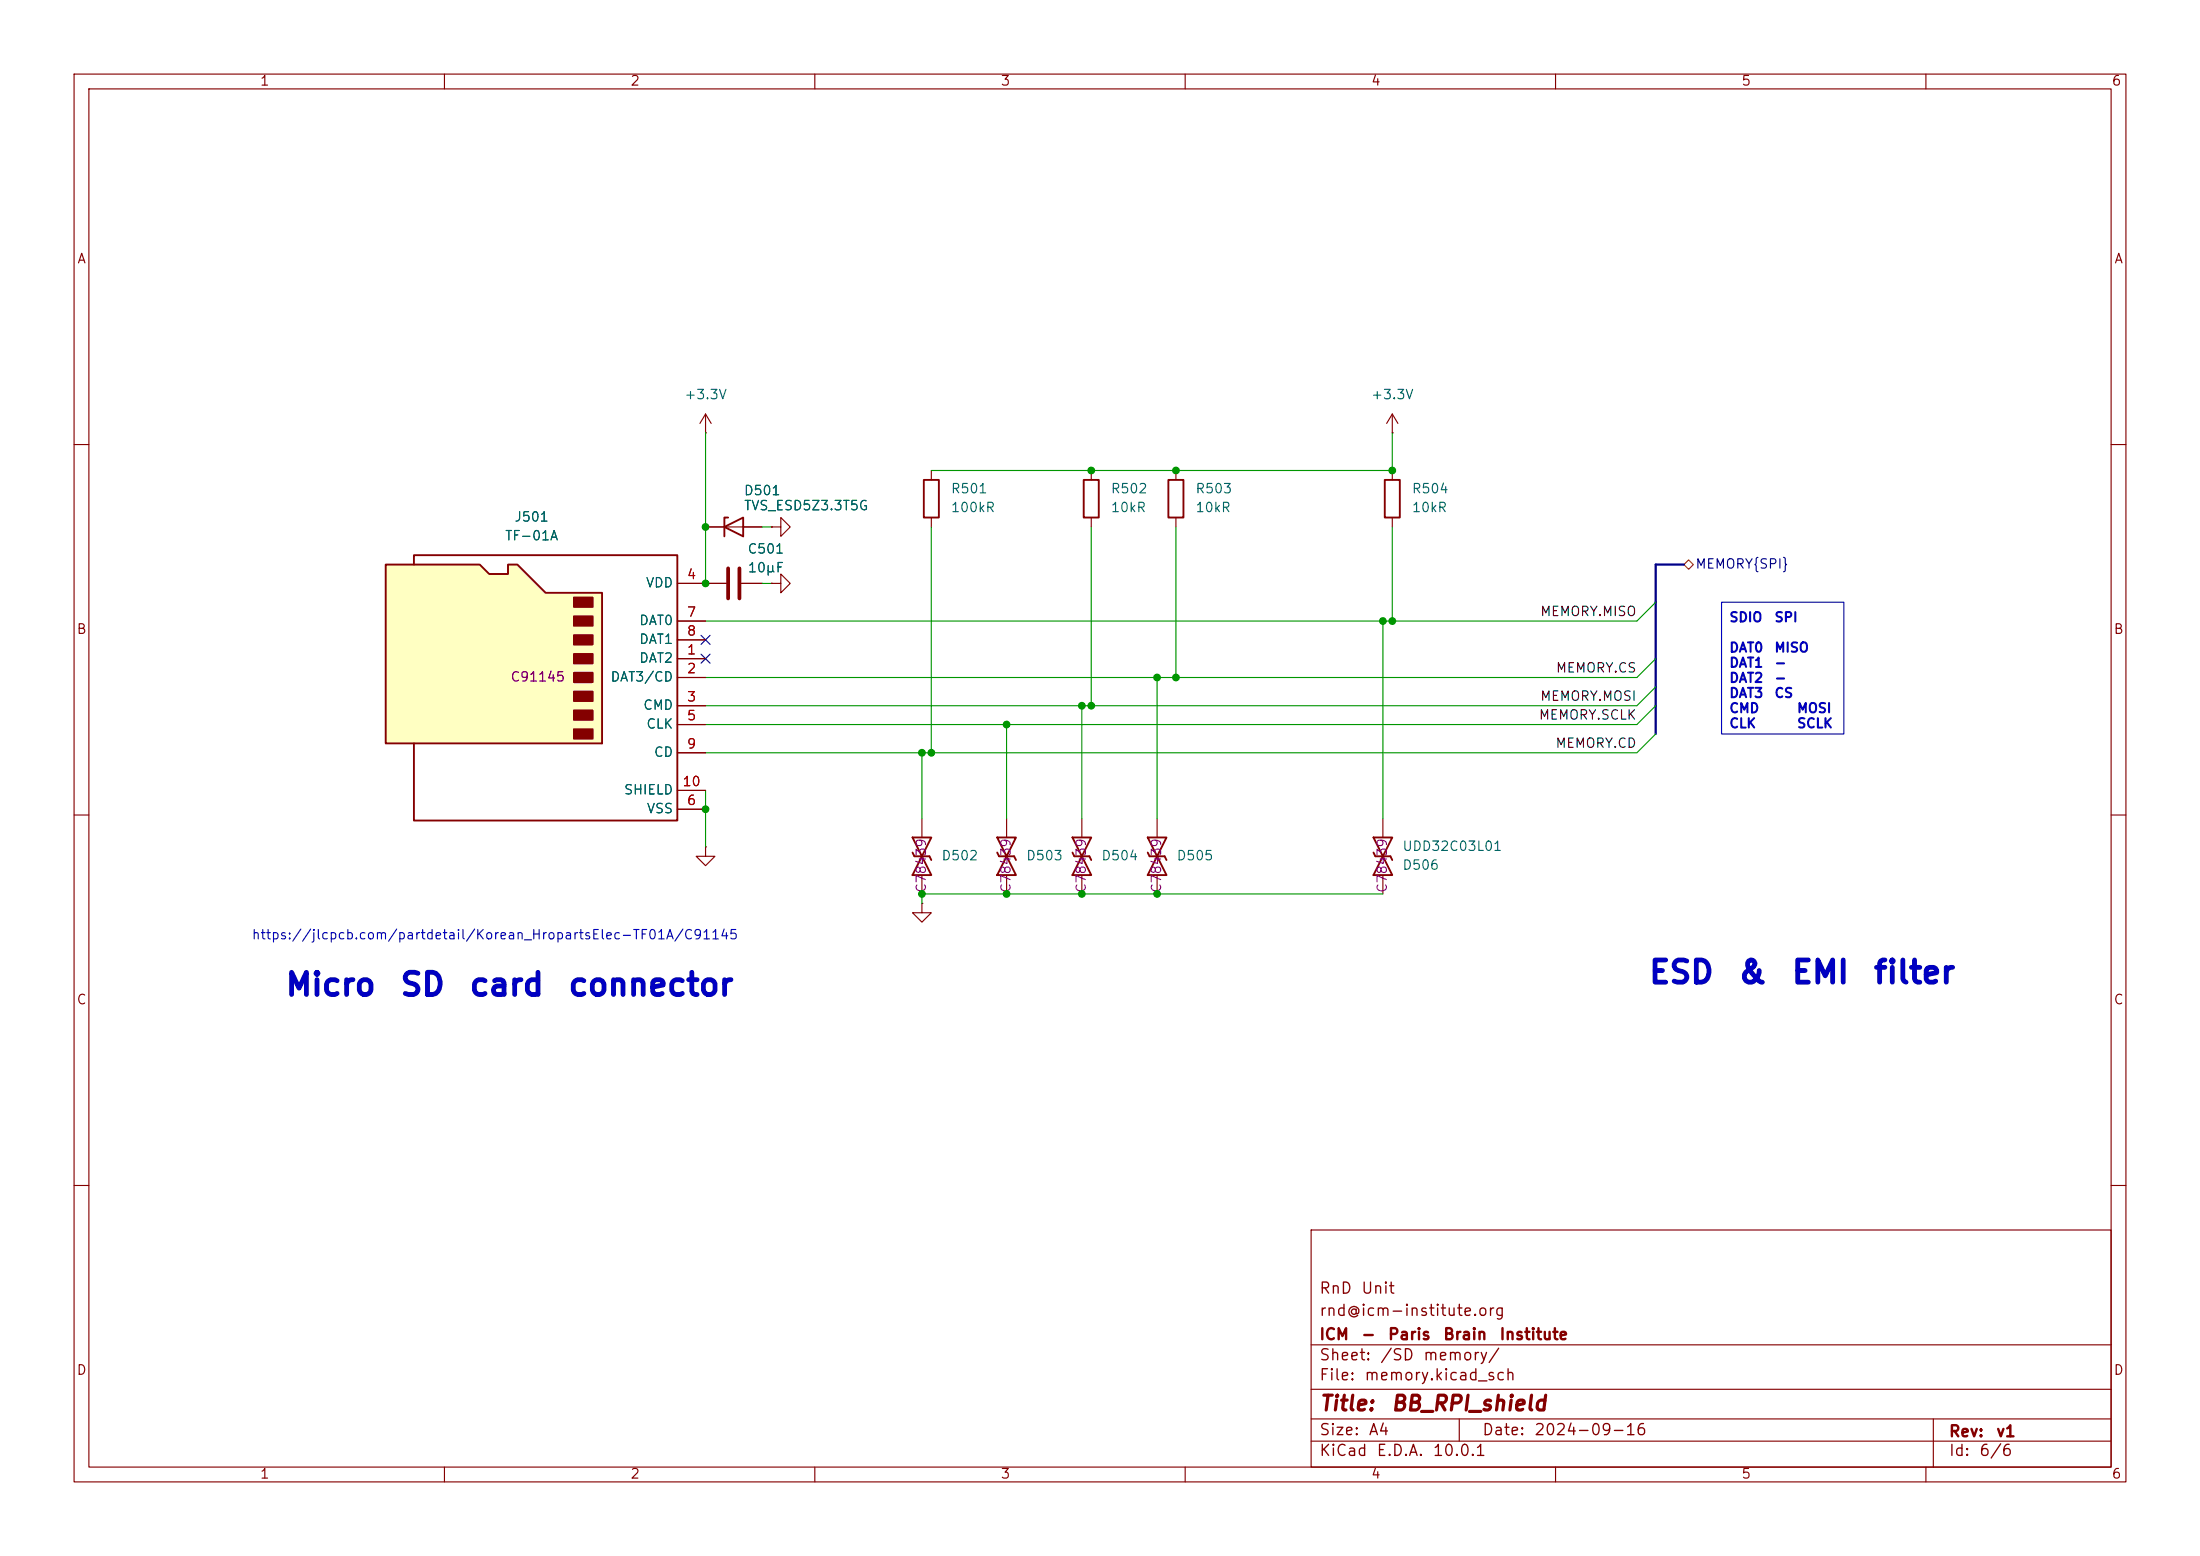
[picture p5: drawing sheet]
(kicad_sch
 (version 20260306)
 (generator "eeschema")
 (generator_version "10.0")
 (paper "A4")
 (title_block
  (title "BB_RPI_shield")
  (date "2024-09-16")
  (rev "v1")
  (company "ICM - Paris Brain Institute")
  (comment 1 "rnd@icm-institute.org")
  (comment 2 "RnD Unit"))
 (lib_symbols
  (symbol "Device:C"
   (pin_numbers (hide yes))
   (pin_names
    (offset 0.254)) (exclude_from_sim no) (in_bom yes) (on_board yes)
   (in_pos_files yes)
   (duplicate_pin_numbers_are_jumpers no)
   (property "Reference" "C" (at 0.635 2.54 0) (show_name no) (do_not_autoplace no) (effects (font (size 1.27 1.27)) (justify left)))
   (property "Value" "C" (at 0.635 -2.54 0) (show_name no) (do_not_autoplace no) (effects (font (size 1.27 1.27)) (justify left)))
   (property "Footprint" "" (at 0.9652 -3.81 0) (show_name no) (do_not_autoplace no) (hide yes) (effects (font (size 1.27 1.27))))
   (property "Datasheet" "" (at 0 0 0) (show_name no) (do_not_autoplace no) (hide yes) (effects (font (size 1.27 1.27))))
   (property "Description" "Unpolarized capacitor" (at 0 0 0) (show_name no) (do_not_autoplace no) (hide yes) (effects (font (size 1.27 1.27))))
   (symbol "C_0_1"
    (polyline (pts (xy -2.032 0.762) (xy 2.032 0.762)) (stroke (width 0.508) (type default)) (fill (type none)))
    (polyline (pts (xy -2.032 -0.762) (xy 2.032 -0.762)) (stroke (width 0.508) (type default)) (fill (type none))))
   (symbol "C_1_1"
    (pin passive line (at 0 3.81 270) (length 2.794) (name "" (effects (font (size 1.27 1.27)))) (number "1" (effects (font (size 1.27 1.27)))))
    (pin passive line (at 0 -3.81 90) (length 2.794) (name "" (effects (font (size 1.27 1.27)))) (number "2" (effects (font (size 1.27 1.27))))))
   (embedded_fonts no))
  (symbol "Device:R"
   (pin_numbers (hide yes))
   (pin_names
    (offset 0)) (exclude_from_sim no) (in_bom yes) (on_board yes)
   (in_pos_files yes)
   (duplicate_pin_numbers_are_jumpers no)
   (property "Reference" "R" (at 2.032 0 90) (show_name no) (do_not_autoplace no) (effects (font (size 1.27 1.27))))
   (property "Value" "R" (at 0 0 90) (show_name no) (do_not_autoplace no) (effects (font (size 1.27 1.27))))
   (property "Footprint" "" (at -1.778 0 90) (show_name no) (do_not_autoplace no) (hide yes) (effects (font (size 1.27 1.27))))
   (property "Datasheet" "" (at 0 0 0) (show_name no) (do_not_autoplace no) (hide yes) (effects (font (size 1.27 1.27))))
   (property "Description" "Resistor" (at 0 0 0) (show_name no) (do_not_autoplace no) (hide yes) (effects (font (size 1.27 1.27))))
   (symbol "R_0_1"
    (rectangle (start -1.016 -2.54) (end 1.016 2.54) (stroke (width 0.254) (type default)) (fill (type none))))
   (symbol "R_1_1"
    (pin passive line (at 0 3.81 270) (length 1.27) (name "" (effects (font (size 1.27 1.27)))) (number "1" (effects (font (size 1.27 1.27)))))
    (pin passive line (at 0 -3.81 90) (length 1.27) (name "" (effects (font (size 1.27 1.27)))) (number "2" (effects (font (size 1.27 1.27))))))
   (embedded_fonts no))
  (symbol "Pierrelib:D_UDD32C03L01"
   (pin_numbers (hide yes))
   (pin_names
    (offset 1.016) (hide yes)) (exclude_from_sim no) (in_bom yes) (on_board yes)
   (in_pos_files yes)
   (duplicate_pin_numbers_are_jumpers no)
   (property "Reference" "D" (at 0 2.54 0) (show_name no) (do_not_autoplace no) (effects (font (size 1.27 1.27))))
   (property "Value" "UDD32C03L01" (at 0 -2.54 0) (show_name no) (do_not_autoplace no) (effects (font (size 1.27 1.27))))
   (property "Footprint" "Diode_SMD:D_SOD-323" (at 0.508 5.842 0) (show_name no) (do_not_autoplace no) (hide yes) (effects (font (size 1.27 1.27))))
   (property "Datasheet" "" (at -0.254 7.366 0) (show_name no) (do_not_autoplace no) (hide yes) (effects (font (size 1.27 1.27))))
   (property "Description" "19A 15V 4V Bidirectional 3.3V SOD-323 ESD and Surge Protection (TVS/ESD) ROHS" (at -1.778 7.874 0) (show_name no) (do_not_autoplace no) (hide yes) (effects (font (size 1.27 1.27))))
   (property "MPN" "UDD32C03L01" (at -0.254 6.858 0) (show_name no) (do_not_autoplace no) (hide yes) (effects (font (size 1.27 1.27))))
   (property "Manufacturer" "Brightking" (at -0.762 7.366 0) (show_name no) (do_not_autoplace no) (hide yes) (effects (font (size 1.27 1.27))))
   (property "JLCPCB Part" "C78439" (at 0 0 0) (show_name no) (do_not_autoplace no) (effects (font (size 1.27 1.27))))
   (symbol "D_UDD32C03L01_0_1"
    (polyline (pts (xy -3.81 1.27) (xy -3.81 -1.27) (xy -1.27 0) (xy -3.81 1.27)) (stroke (width 0.254) (type default)) (fill (type none)))
    (polyline (pts (xy -1.27 1.016) (xy -1.778 1.27)) (stroke (width 0.254) (type default)) (fill (type none)))
    (polyline (pts (xy -1.27 1.016) (xy -1.27 -1.016)) (stroke (width 0.254) (type default)) (fill (type none)))
    (polyline (pts (xy -1.27 -1.016) (xy -0.762 -1.27)) (stroke (width 0.254) (type default)) (fill (type none)))
    (polyline (pts (xy 1.27 1.27) (xy 1.27 -1.27) (xy -1.27 0) (xy 1.27 1.27)) (stroke (width 0.254) (type default)) (fill (type none))))
   (symbol "D_UDD32C03L01_1_1"
    (pin passive line (at -6.35 0 0) (length 2.54) (name "K" (effects (font (size 1.27 1.27)))) (number "1" (effects (font (size 1.27 1.27)))))
    (pin passive line (at 3.81 0 180) (length 2.54) (name "A" (effects (font (size 1.27 1.27)))) (number "2" (effects (font (size 1.27 1.27))))))
   (embedded_fonts no))
  (symbol "Pierrelib:MicroSD_TF-01A" (exclude_from_sim no) (in_bom yes) (on_board yes)
   (in_pos_files yes)
   (duplicate_pin_numbers_are_jumpers no)
   (property "Reference" "J" (at -16.51 17.78 0) (show_name no) (do_not_autoplace no) (effects (font (size 1.27 1.27))))
   (property "Value" "TF-01A" (at 16.51 17.78 0) (show_name no) (do_not_autoplace no) (effects (font (size 1.27 1.27)) (justify right)))
   (property "Footprint" "Pierrelib:microSD_TF-01A" (at 52.07 17.78 0) (show_name no) (do_not_autoplace no) (hide yes) (effects (font (size 1.27 1.27))))
   (property "Datasheet" "" (at 2.54 2.54 0) (show_name no) (do_not_autoplace no) (hide yes) (effects (font (size 1.27 1.27))))
   (property "Description" "Card Slot MicroSD card (TF card) Self-bouncing SMD SD Card / Memory Card Connector ROHS" (at 29.718 -25.146 0) (show_name no) (do_not_autoplace no) (hide yes) (effects (font (size 1.27 1.27))))
   (property "MPN" "TF-01A" (at 0 0 0) (show_name no) (do_not_autoplace no) (hide yes) (effects (font (size 1.27 1.27))))
   (property "Manufacturer" " Korean Hroparts Elec" (at 0 0 0) (show_name no) (do_not_autoplace no) (hide yes) (effects (font (size 1.27 1.27))))
   (property "JLCPCB Part" " C91145" (at 0 0 0) (show_name no) (do_not_autoplace no) (effects (font (size 1.27 1.27))))
   (symbol "MicroSD_TF-01A_0_1"
    (polyline (pts (xy -8.89 -8.89) (xy -8.89 11.43) (xy -1.27 11.43) (xy 2.54 15.24) (xy 3.81 15.24) (xy 3.81 13.97) (xy 6.35 13.97) (xy 7.62 15.24) (xy 20.32 15.24) (xy 20.32 -8.89) (xy -8.89 -8.89)) (stroke (width 0.254) (type default)) (fill (type background)))
    (rectangle (start -7.62 10.795) (end -5.08 9.525) (stroke (width 0.254) (type default)) (fill (type outline)))
    (rectangle (start -7.62 8.255) (end -5.08 6.985) (stroke (width 0.254) (type default)) (fill (type outline)))
    (rectangle (start -7.62 5.715) (end -5.08 4.445) (stroke (width 0.254) (type default)) (fill (type outline)))
    (rectangle (start -7.62 3.175) (end -5.08 1.905) (stroke (width 0.254) (type default)) (fill (type outline)))
    (rectangle (start -7.62 0.635) (end -5.08 -0.635) (stroke (width 0.254) (type default)) (fill (type outline)))
    (rectangle (start -7.62 -1.905) (end -5.08 -3.175) (stroke (width 0.254) (type default)) (fill (type outline)))
    (rectangle (start -7.62 -4.445) (end -5.08 -5.715) (stroke (width 0.254) (type default)) (fill (type outline)))
    (rectangle (start -7.62 -6.985) (end -5.08 -8.255) (stroke (width 0.254) (type default)) (fill (type outline)))
    (polyline (pts (xy 16.51 15.24) (xy 16.51 16.51) (xy -19.05 16.51) (xy -19.05 -19.304) (xy 16.51 -19.304) (xy 16.51 -8.89)) (stroke (width 0.254) (type default)) (fill (type none))))
   (symbol "MicroSD_TF-01A_1_1"
    (pin bidirectional line (at -22.86 2.54 0) (length 3.81) (name "DAT2" (effects (font (size 1.27 1.27)))) (number "1" (effects (font (size 1.27 1.27)))))
    (pin bidirectional line (at -22.86 0 0) (length 3.81) (name "DAT3/CD" (effects (font (size 1.27 1.27)))) (number "2" (effects (font (size 1.27 1.27)))))
    (pin input line (at -22.86 -3.81 0) (length 3.81) (name "CMD" (effects (font (size 1.27 1.27)))) (number "3" (effects (font (size 1.27 1.27)))))
    (pin power_in line (at -22.86 12.7 0) (length 3.81) (name "VDD" (effects (font (size 1.27 1.27)))) (number "4" (effects (font (size 1.27 1.27)))))
    (pin input line (at -22.86 -6.35 0) (length 3.81) (name "CLK" (effects (font (size 1.27 1.27)))) (number "5" (effects (font (size 1.27 1.27)))))
    (pin power_in line (at -22.86 -17.78 0) (length 3.81) (name "VSS" (effects (font (size 1.27 1.27)))) (number "6" (effects (font (size 1.27 1.27)))))
    (pin bidirectional line (at -22.86 7.62 0) (length 3.81) (name "DAT0" (effects (font (size 1.27 1.27)))) (number "7" (effects (font (size 1.27 1.27)))))
    (pin bidirectional line (at -22.86 5.08 0) (length 3.81) (name "DAT1" (effects (font (size 1.27 1.27)))) (number "8" (effects (font (size 1.27 1.27)))))
    (pin passive line (at -22.86 -10.16 0) (length 3.81) (name "CD" (effects (font (size 1.27 1.27)))) (number "9" (effects (font (size 1.27 1.27)))))
    (pin passive line (at -22.86 -15.24 0) (length 3.81) (name "SHIELD" (effects (font (size 1.27 1.27)))) (number "10" (effects (font (size 1.27 1.27))))))
   (embedded_fonts no))
  (symbol "Pierrelib:TVS_ESD5Z3.3T5G"
   (pin_numbers (hide yes))
   (pin_names (hide yes)) (exclude_from_sim no) (in_bom yes) (on_board yes)
   (in_pos_files yes)
   (duplicate_pin_numbers_are_jumpers no)
   (property "Reference" "D" (at 0 2.54 0) (show_name no) (do_not_autoplace no) (effects (font (size 1.27 1.27))))
   (property "Value" "TVS_ESD5Z3.3T5G" (at 0 -2.54 0) (show_name no) (do_not_autoplace no) (effects (font (size 1.27 1.27))))
   (property "Footprint" "Diode_SMD:D_SOD-523" (at 0 -4.445 0) (show_name no) (do_not_autoplace no) (hide yes) (effects (font (size 1.27 1.27))))
   (property "Datasheet" "" (at 0 0 0) (show_name no) (do_not_autoplace no) (hide yes) (effects (font (size 1.27 1.27))))
   (property "Description" "3.3V ESD Protection Diode, SOD-523" (at 0 0 0) (show_name no) (do_not_autoplace no) (hide yes) (effects (font (size 1.27 1.27))))
   (property "MPN" "ESD5Z3.3T5G" (at 0 0 0) (show_name no) (do_not_autoplace no) (hide yes) (effects (font (size 1.27 1.27))))
   (property "Manufacturer" "onsemi" (at 0 0 0) (show_name no) (do_not_autoplace no) (hide yes) (effects (font (size 1.27 1.27))))
   (property "JLCPCB Part" "C22440024" (at 0 0 0) (show_name no) (do_not_autoplace no) (hide yes) (effects (font (size 1.27 1.27))))
   (symbol "TVS_ESD5Z3.3T5G_0_1"
    (polyline (pts (xy -1.27 -1.27) (xy -1.27 1.27) (xy -0.762 1.27)) (stroke (width 0.254) (type default)) (fill (type none)))
    (polyline (pts (xy 1.27 0) (xy -1.27 0)) (stroke (width 0) (type default)) (fill (type none)))
    (polyline (pts (xy 1.27 -1.27) (xy 1.27 1.27) (xy -1.27 0) (xy 1.27 -1.27)) (stroke (width 0.254) (type default)) (fill (type none))))
   (symbol "TVS_ESD5Z3.3T5G_1_1"
    (pin passive line (at -3.81 0 0) (length 2.54) (name "K" (effects (font (size 1.27 1.27)))) (number "1" (effects (font (size 1.27 1.27)))))
    (pin passive line (at 3.81 0 180) (length 2.54) (name "A" (effects (font (size 1.27 1.27)))) (number "2" (effects (font (size 1.27 1.27))))))
   (embedded_fonts no))
  (symbol "power:+3.3V"
   (power global)
   (pin_numbers (hide yes))
   (pin_names
    (offset 0) (hide yes)) (exclude_from_sim no) (in_bom yes) (on_board yes)
   (in_pos_files yes)
   (duplicate_pin_numbers_are_jumpers no)
   (property "Reference" "#PWR" (at 0 -3.81 0) (show_name no) (do_not_autoplace no) (hide yes) (effects (font (size 1.27 1.27))))
   (property "Value" "+3.3V" (at 0 3.556 0) (show_name no) (do_not_autoplace no) (effects (font (size 1.27 1.27))))
   (property "Footprint" "" (at 0 0 0) (show_name no) (do_not_autoplace no) (hide yes) (effects (font (size 1.27 1.27))))
   (property "Datasheet" "" (at 0 0 0) (show_name no) (do_not_autoplace no) (hide yes) (effects (font (size 1.27 1.27))))
   (property "Description" "Power symbol creates a global label with name \"+3.3V\"" (at 0 0 0) (show_name no) (do_not_autoplace no) (hide yes) (effects (font (size 1.27 1.27))))
   (symbol "+3.3V_0_1"
    (polyline (pts (xy -0.762 1.27) (xy 0 2.54)) (stroke (width 0) (type default)) (fill (type none)))
    (polyline (pts (xy 0 2.54) (xy 0.762 1.27)) (stroke (width 0) (type default)) (fill (type none)))
    (polyline (pts (xy 0 0) (xy 0 2.54)) (stroke (width 0) (type default)) (fill (type none))))
   (symbol "+3.3V_1_1"
    (pin power_in line (at 0 0 90) (length 0) (name "" (effects (font (size 1.27 1.27)))) (number "1" (effects (font (size 1.27 1.27))))))
   (embedded_fonts no))
  (symbol "power:GND"
   (power global)
   (pin_numbers (hide yes))
   (pin_names
    (offset 0) (hide yes)) (exclude_from_sim no) (in_bom yes) (on_board yes)
   (in_pos_files yes)
   (duplicate_pin_numbers_are_jumpers no)
   (property "Reference" "#PWR" (at 0 -6.35 0) (show_name no) (do_not_autoplace no) (hide yes) (effects (font (size 1.27 1.27))))
   (property "Value" "GND" (at 0 -3.81 0) (show_name no) (do_not_autoplace no) (effects (font (size 1.27 1.27))))
   (property "Footprint" "" (at 0 0 0) (show_name no) (do_not_autoplace no) (hide yes) (effects (font (size 1.27 1.27))))
   (property "Datasheet" "" (at 0 0 0) (show_name no) (do_not_autoplace no) (hide yes) (effects (font (size 1.27 1.27))))
   (property "Description" "Power symbol creates a global label with name \"GND\" , ground" (at 0 0 0) (show_name no) (do_not_autoplace no) (hide yes) (effects (font (size 1.27 1.27))))
   (symbol "GND_0_1"
    (polyline (pts (xy 0 0) (xy 0 -1.27) (xy 1.27 -1.27) (xy 0 -2.54) (xy -1.27 -1.27) (xy 0 -1.27)) (stroke (width 0) (type default)) (fill (type none))))
   (symbol "GND_1_1"
    (pin power_in line (at 0 0 270) (length 0) (name "" (effects (font (size 1.27 1.27)))) (number "1" (effects (font (size 1.27 1.27))))))
   (embedded_fonts no)))
 (text "Micro SD card connector"
  (exclude_from_sim no)
  (at 96.266 135.382 0)
  (effects (font (size 3 3) (thickness 0.6)
    (bold yes)) (justify right bottom)))
 (text "https://jlcpcb.com/partdetail/Korean_HropartsElec-TF01A/C91145"
  (exclude_from_sim no)
  (at 66.802 126.492 0)
  (effects (font (size 1.27 1.27))))
 (text "ESD & EMI filter"
  (exclude_from_sim no)
  (at 241.808 131.318 0)
  (effects (font (size 3 3) (thickness 0.6)
    (bold yes))))
 (text_box "SDIO	SPI\n\nDAT0	MISO\nDAT1	-\nDAT2	-\nDAT3	CS\nCMD		MOSI\nCLK		SCLK"
  (exclude_from_sim no)
  (at 232.41 81.28 0)
  (size 16.51 17.78)
  (margins 0.9525 0.9525 0.9525 0.9525)
  (stroke (width 0) (type default))
  (fill (type none))
  (effects (font (size 1.27 1.27) (thickness 0.254)
    (bold yes)) (justify left top)))
 (junction
  (at 147.32 63.5)
  (diameter 0)
  (color 0 0 0 0))
 (junction
  (at 147.32 95.25)
  (diameter 0)
  (color 0 0 0 0))
 (junction
  (at 187.96 83.82)
  (diameter 0)
  (color 0 0 0 0))
 (junction
  (at 187.96 63.5)
  (diameter 0)
  (color 0 0 0 0))
 (junction
  (at 146.05 95.25)
  (diameter 0)
  (color 0 0 0 0))
 (junction
  (at 135.89 97.79)
  (diameter 0)
  (color 0 0 0 0))
 (junction
  (at 186.69 83.82)
  (diameter 0)
  (color 0 0 0 0))
 (junction
  (at 95.25 71.12)
  (diameter 0)
  (color 0 0 0 0))
 (junction
  (at 124.46 120.65)
  (diameter 0)
  (color 0 0 0 0))
 (junction
  (at 146.05 120.65)
  (diameter 0)
  (color 0 0 0 0))
 (junction
  (at 156.21 120.65)
  (diameter 0)
  (color 0 0 0 0))
 (junction
  (at 158.75 91.44)
  (diameter 0)
  (color 0 0 0 0))
 (junction
  (at 95.25 78.74)
  (diameter 0)
  (color 0 0 0 0))
 (junction
  (at 156.21 91.44)
  (diameter 0)
  (color 0 0 0 0))
 (junction
  (at 158.75 63.5)
  (diameter 0)
  (color 0 0 0 0))
 (junction
  (at 95.25 109.22)
  (diameter 0)
  (color 0 0 0 0))
 (junction
  (at 125.73 101.6)
  (diameter 0)
  (color 0 0 0 0))
 (junction
  (at 124.46 101.6)
  (diameter 0)
  (color 0 0 0 0))
 (junction
  (at 135.89 120.65)
  (diameter 0)
  (color 0 0 0 0))
 (no_connect
  (at 95.25 88.9))
 (no_connect
  (at 95.25 86.36))
 (bus_entry
  (at 223.52 99.06)
  (size -2.54 2.54)
  (stroke (width 0) (type default)))
 (bus_entry
  (at 223.52 88.9)
  (size -2.54 2.54)
  (stroke (width 0) (type default)))
 (bus_entry
  (at 223.52 95.25)
  (size -2.54 2.54)
  (stroke (width 0) (type default)))
 (bus_entry
  (at 223.52 92.71)
  (size -2.54 2.54)
  (stroke (width 0) (type default)))
 (bus_entry
  (at 223.52 81.28)
  (size -2.54 2.54)
  (stroke (width 0) (type default)))
 (wire
  (pts (xy 95.25 83.82) (xy 186.69 83.82))
  (stroke (width 0) (type default)))
 (wire
  (pts (xy 95.25 71.12) (xy 95.25 78.74))
  (stroke (width 0) (type default)))
 (wire
  (pts (xy 135.89 97.79) (xy 135.89 110.49))
  (stroke (width 0) (type default)))
 (wire
  (pts (xy 95.25 106.68) (xy 95.25 109.22))
  (stroke (width 0) (type default)))
 (wire
  (pts (xy 95.25 95.25) (xy 146.05 95.25))
  (stroke (width 0) (type default)))
 (wire
  (pts (xy 95.25 91.44) (xy 156.21 91.44))
  (stroke (width 0) (type default)))
 (wire
  (pts (xy 156.21 91.44) (xy 156.21 110.49))
  (stroke (width 0) (type default)))
 (bus
  (pts (xy 223.52 81.28) (xy 223.52 76.2))
  (stroke (width 0) (type default)))
 (wire
  (pts (xy 95.25 97.79) (xy 135.89 97.79))
  (stroke (width 0) (type default)))
 (wire
  (pts (xy 95.25 109.22) (xy 95.25 114.3))
  (stroke (width 0) (type default)))
 (bus
  (pts (xy 227.33 76.2) (xy 223.52 76.2))
  (stroke (width 0) (type default)))
 (wire
  (pts (xy 158.75 71.12) (xy 158.75 91.44))
  (stroke (width 0) (type default)))
 (wire
  (pts (xy 146.05 95.25) (xy 147.32 95.25))
  (stroke (width 0) (type default)))
 (wire
  (pts (xy 95.25 101.6) (xy 124.46 101.6))
  (stroke (width 0) (type default)))
 (wire
  (pts (xy 124.46 120.65) (xy 135.89 120.65))
  (stroke (width 0) (type default)))
 (wire
  (pts (xy 186.69 83.82) (xy 187.96 83.82))
  (stroke (width 0) (type default)))
 (wire
  (pts (xy 124.46 101.6) (xy 124.46 110.49))
  (stroke (width 0) (type default)))
 (wire
  (pts (xy 147.32 63.5) (xy 158.75 63.5))
  (stroke (width 0) (type default)))
 (wire
  (pts (xy 187.96 71.12) (xy 187.96 83.82))
  (stroke (width 0) (type default)))
 (wire
  (pts (xy 156.21 91.44) (xy 158.75 91.44))
  (stroke (width 0) (type default)))
 (wire
  (pts (xy 135.89 97.79) (xy 220.98 97.79))
  (stroke (width 0) (type default)))
 (wire
  (pts (xy 186.69 83.82) (xy 186.69 110.49))
  (stroke (width 0) (type default)))
 (wire
  (pts (xy 158.75 91.44) (xy 220.98 91.44))
  (stroke (width 0) (type default)))
 (bus
  (pts (xy 223.52 95.25) (xy 223.52 92.71))
  (stroke (width 0) (type default)))
 (bus
  (pts (xy 223.52 95.25) (xy 223.52 99.06))
  (stroke (width 0) (type default)))
 (wire
  (pts (xy 124.46 101.6) (xy 125.73 101.6))
  (stroke (width 0) (type default)))
 (wire
  (pts (xy 125.73 101.6) (xy 220.98 101.6))
  (stroke (width 0) (type default)))
 (wire
  (pts (xy 104.14 78.74) (xy 102.87 78.74))
  (stroke (width 0) (type default)))
 (wire
  (pts (xy 146.05 120.65) (xy 156.21 120.65))
  (stroke (width 0) (type default)))
 (wire
  (pts (xy 104.14 71.12) (xy 102.87 71.12))
  (stroke (width 0) (type default)))
 (wire
  (pts (xy 187.96 83.82) (xy 220.98 83.82))
  (stroke (width 0) (type default)))
 (wire
  (pts (xy 125.73 71.12) (xy 125.73 101.6))
  (stroke (width 0) (type default)))
 (wire
  (pts (xy 124.46 120.65) (xy 124.46 121.92))
  (stroke (width 0) (type default)))
 (wire
  (pts (xy 147.32 95.25) (xy 220.98 95.25))
  (stroke (width 0) (type default)))
 (wire
  (pts (xy 95.25 58.42) (xy 95.25 71.12))
  (stroke (width 0) (type default)))
 (wire
  (pts (xy 146.05 95.25) (xy 146.05 110.49))
  (stroke (width 0) (type default)))
 (wire
  (pts (xy 125.73 63.5) (xy 147.32 63.5))
  (stroke (width 0) (type default)))
 (bus
  (pts (xy 223.52 81.28) (xy 223.52 88.9))
  (stroke (width 0) (type default)))
 (wire
  (pts (xy 187.96 58.42) (xy 187.96 63.5))
  (stroke (width 0) (type default)))
 (wire
  (pts (xy 156.21 120.65) (xy 186.69 120.65))
  (stroke (width 0) (type default)))
 (wire
  (pts (xy 135.89 120.65) (xy 146.05 120.65))
  (stroke (width 0) (type default)))
 (wire
  (pts (xy 158.75 63.5) (xy 187.96 63.5))
  (stroke (width 0) (type default)))
 (bus
  (pts (xy 223.52 92.71) (xy 223.52 88.9))
  (stroke (width 0) (type default)))
 (wire
  (pts (xy 147.32 71.12) (xy 147.32 95.25))
  (stroke (width 0) (type default)))
 (label "MEMORY.MOSI"
  (at 220.98 95.25 180)
  (effects (font (size 1.27 1.27)) (justify right bottom)))
 (label "MEMORY.MISO"
  (at 220.98 83.82 180)
  (effects (font (size 1.27 1.27)) (justify right bottom)))
 (label "MEMORY.SCLK"
  (at 220.98 97.79 180)
  (effects (font (size 1.27 1.27)) (justify right bottom)))
 (label "MEMORY.CS"
  (at 220.98 91.44 180)
  (effects (font (size 1.27 1.27)) (justify right bottom)))
 (label "MEMORY.CD"
  (at 220.98 101.6 180)
  (effects (font (size 1.27 1.27)) (justify right bottom)))
 (hierarchical_label "MEMORY{SPI}"
  (shape bidirectional)
  (at 227.33 76.2 0)
  (effects (font (size 1.27 1.27)) (justify left)))
 (symbol
  (lib_id "Pierrelib:D_UDD32C03L01")
  (at 124.46 116.84 90)
  (mirror x)
  (unit 1)
  (body_style 1)
  (exclude_from_sim no)
  (in_bom yes)
  (on_board yes)
  (in_pos_files yes)
  (dnp no)
  (property "Reference" "D502" (at 127 115.5701 90) (show_name no) (do_not_autoplace no) (effects (font (size 1.27 1.27)) (justify right)))
  (property "Value" "UDD32C03L01" (at 121.92 114.3001 90) (hide yes) (show_name no) (do_not_autoplace no) (effects (font (size 1.27 1.27)) (justify left)))
  (property "Footprint" "Diode_SMD:D_SOD-323" (at 118.618 117.348 0) (hide yes) (show_name no) (do_not_autoplace no) (effects (font (size 1.27 1.27))))
  (property "Datasheet" "" (at 117.094 116.586 0) (hide yes) (show_name no) (do_not_autoplace no) (effects (font (size 1.27 1.27))))
  (property "Description" "19A 15V 4V Bidirectional 3.3V SOD-323 ESD and Surge Protection (TVS/ESD) ROHS" (at 116.586 115.062 0) (hide yes) (show_name no) (do_not_autoplace no) (effects (font (size 1.27 1.27))))
  (property "MPN" "UDD32C03L01" (at 117.602 116.586 0) (hide yes) (show_name no) (do_not_autoplace no) (effects (font (size 1.27 1.27))))
  (property "Manufacturer" "Brightking" (at 117.094 116.078 0) (hide yes) (show_name no) (do_not_autoplace no) (effects (font (size 1.27 1.27))))
  (property "JLCPCB Part" "C78439" (at 124.46 116.84 0) (show_name no) (do_not_autoplace no) (effects (font (size 1.27 1.27))))
  (pin "1")
  (pin "2"))
 (symbol
  (lib_id "Pierrelib:D_UDD32C03L01")
  (at 156.21 116.84 90)
  (mirror x)
  (unit 1)
  (body_style 1)
  (exclude_from_sim no)
  (in_bom yes)
  (on_board yes)
  (in_pos_files yes)
  (dnp no)
  (fields_autoplaced yes)
  (property "Reference" "D505" (at 158.75 115.5701 90) (show_name no) (do_not_autoplace no) (effects (font (size 1.27 1.27)) (justify right)))
  (property "Value" "UDD32C03L01" (at 158.75 114.3001 90) (hide yes) (show_name no) (do_not_autoplace no) (effects (font (size 1.27 1.27)) (justify right)))
  (property "Footprint" "Diode_SMD:D_SOD-323" (at 150.368 117.348 0) (hide yes) (show_name no) (do_not_autoplace no) (effects (font (size 1.27 1.27))))
  (property "Datasheet" "" (at 148.844 116.586 0) (hide yes) (show_name no) (do_not_autoplace no) (effects (font (size 1.27 1.27))))
  (property "Description" "19A 15V 4V Bidirectional 3.3V SOD-323 ESD and Surge Protection (TVS/ESD) ROHS" (at 148.336 115.062 0) (hide yes) (show_name no) (do_not_autoplace no) (effects (font (size 1.27 1.27))))
  (property "MPN" "UDD32C03L01" (at 149.352 116.586 0) (hide yes) (show_name no) (do_not_autoplace no) (effects (font (size 1.27 1.27))))
  (property "Manufacturer" "Brightking" (at 148.844 116.078 0) (hide yes) (show_name no) (do_not_autoplace no) (effects (font (size 1.27 1.27))))
  (property "JLCPCB Part" "C78439" (at 156.21 116.84 0) (show_name no) (do_not_autoplace no) (effects (font (size 1.27 1.27))))
  (pin "1")
  (pin "2"))
 (symbol
  (lib_id "power:+3.3V")
  (at 187.96 58.42 0)
  (mirror y)
  (unit 1)
  (body_style 1)
  (exclude_from_sim no)
  (in_bom yes)
  (on_board yes)
  (in_pos_files yes)
  (dnp no)
  (fields_autoplaced yes)
  (property "Reference" "#PWR0502" (at 187.96 62.23 0) (hide yes) (show_name no) (do_not_autoplace no) (effects (font (size 1.27 1.27))))
  (property "Value" "+3.3V" (at 187.96 53.34 0) (show_name no) (do_not_autoplace no) (effects (font (size 1.27 1.27))))
  (property "Footprint" "" (at 187.96 58.42 0) (hide yes) (show_name no) (do_not_autoplace no) (effects (font (size 1.27 1.27))))
  (property "Datasheet" "" (at 187.96 58.42 0) (hide yes) (show_name no) (do_not_autoplace no) (effects (font (size 1.27 1.27))))
  (property "Description" "Power symbol creates a global label with name \"+3.3V\"" (at 187.96 58.42 0) (hide yes) (show_name no) (do_not_autoplace no) (effects (font (size 1.27 1.27))))
  (pin "1"))
 (symbol
  (lib_id "Pierrelib:D_UDD32C03L01")
  (at 186.69 116.84 90)
  (mirror x)
  (unit 1)
  (body_style 1)
  (exclude_from_sim no)
  (in_bom yes)
  (on_board yes)
  (in_pos_files yes)
  (dnp no)
  (fields_autoplaced yes)
  (property "Reference" "D506" (at 189.23 116.8401 90) (show_name no) (do_not_autoplace no) (effects (font (size 1.27 1.27)) (justify right)))
  (property "Value" "UDD32C03L01" (at 189.23 114.3001 90) (show_name no) (do_not_autoplace no) (effects (font (size 1.27 1.27)) (justify right)))
  (property "Footprint" "Diode_SMD:D_SOD-323" (at 180.848 117.348 0) (hide yes) (show_name no) (do_not_autoplace no) (effects (font (size 1.27 1.27))))
  (property "Datasheet" "" (at 179.324 116.586 0) (hide yes) (show_name no) (do_not_autoplace no) (effects (font (size 1.27 1.27))))
  (property "Description" "19A 15V 4V Bidirectional 3.3V SOD-323 ESD and Surge Protection (TVS/ESD) ROHS" (at 178.816 115.062 0) (hide yes) (show_name no) (do_not_autoplace no) (effects (font (size 1.27 1.27))))
  (property "MPN" "UDD32C03L01" (at 179.832 116.586 0) (hide yes) (show_name no) (do_not_autoplace no) (effects (font (size 1.27 1.27))))
  (property "Manufacturer" "Brightking" (at 179.324 116.078 0) (hide yes) (show_name no) (do_not_autoplace no) (effects (font (size 1.27 1.27))))
  (property "JLCPCB Part" "C78439" (at 186.69 116.84 0) (show_name no) (do_not_autoplace no) (effects (font (size 1.27 1.27))))
  (pin "1")
  (pin "2"))
 (symbol
  (lib_id "Pierrelib:D_UDD32C03L01")
  (at 135.89 116.84 90)
  (mirror x)
  (unit 1)
  (body_style 1)
  (exclude_from_sim no)
  (in_bom yes)
  (on_board yes)
  (in_pos_files yes)
  (dnp no)
  (fields_autoplaced yes)
  (property "Reference" "D503" (at 138.43 115.5701 90) (show_name no) (do_not_autoplace no) (effects (font (size 1.27 1.27)) (justify right)))
  (property "Value" "UDD32C03L01" (at 138.43 114.3001 90) (hide yes) (show_name no) (do_not_autoplace no) (effects (font (size 1.27 1.27)) (justify right)))
  (property "Footprint" "Diode_SMD:D_SOD-323" (at 130.048 117.348 0) (hide yes) (show_name no) (do_not_autoplace no) (effects (font (size 1.27 1.27))))
  (property "Datasheet" "" (at 128.524 116.586 0) (hide yes) (show_name no) (do_not_autoplace no) (effects (font (size 1.27 1.27))))
  (property "Description" "19A 15V 4V Bidirectional 3.3V SOD-323 ESD and Surge Protection (TVS/ESD) ROHS" (at 128.016 115.062 0) (hide yes) (show_name no) (do_not_autoplace no) (effects (font (size 1.27 1.27))))
  (property "MPN" "UDD32C03L01" (at 129.032 116.586 0) (hide yes) (show_name no) (do_not_autoplace no) (effects (font (size 1.27 1.27))))
  (property "Manufacturer" "Brightking" (at 128.524 116.078 0) (hide yes) (show_name no) (do_not_autoplace no) (effects (font (size 1.27 1.27))))
  (property "JLCPCB Part" "C78439" (at 135.89 116.84 0) (show_name no) (do_not_autoplace no) (effects (font (size 1.27 1.27))))
  (pin "1")
  (pin "2"))
 (symbol
  (lib_id "Pierrelib:D_UDD32C03L01")
  (at 146.05 116.84 90)
  (mirror x)
  (unit 1)
  (body_style 1)
  (exclude_from_sim no)
  (in_bom yes)
  (on_board yes)
  (in_pos_files yes)
  (dnp no)
  (fields_autoplaced yes)
  (property "Reference" "D504" (at 148.59 115.5701 90) (show_name no) (do_not_autoplace no) (effects (font (size 1.27 1.27)) (justify right)))
  (property "Value" "UDD32C03L01" (at 148.59 114.3001 90) (hide yes) (show_name no) (do_not_autoplace no) (effects (font (size 1.27 1.27)) (justify right)))
  (property "Footprint" "Diode_SMD:D_SOD-323" (at 140.208 117.348 0) (hide yes) (show_name no) (do_not_autoplace no) (effects (font (size 1.27 1.27))))
  (property "Datasheet" "" (at 138.684 116.586 0) (hide yes) (show_name no) (do_not_autoplace no) (effects (font (size 1.27 1.27))))
  (property "Description" "19A 15V 4V Bidirectional 3.3V SOD-323 ESD and Surge Protection (TVS/ESD) ROHS" (at 138.176 115.062 0) (hide yes) (show_name no) (do_not_autoplace no) (effects (font (size 1.27 1.27))))
  (property "MPN" "UDD32C03L01" (at 139.192 116.586 0) (hide yes) (show_name no) (do_not_autoplace no) (effects (font (size 1.27 1.27))))
  (property "Manufacturer" "Brightking" (at 138.684 116.078 0) (hide yes) (show_name no) (do_not_autoplace no) (effects (font (size 1.27 1.27))))
  (property "JLCPCB Part" "C78439" (at 146.05 116.84 0) (show_name no) (do_not_autoplace no) (effects (font (size 1.27 1.27))))
  (pin "1")
  (pin "2"))
 (symbol
  (lib_id "Device:R")
  (at 158.75 67.31 0)
  (mirror y)
  (unit 1)
  (body_style 1)
  (exclude_from_sim no)
  (in_bom yes)
  (on_board yes)
  (in_pos_files yes)
  (dnp no)
  (fields_autoplaced yes)
  (property "Reference" "R503" (at 161.29 66.0399 0) (show_name no) (do_not_autoplace no) (effects (font (size 1.27 1.27)) (justify right)))
  (property "Value" "10kR" (at 161.29 68.5799 0) (show_name no) (do_not_autoplace no) (effects (font (size 1.27 1.27)) (justify right)))
  (property "Footprint" "Resistor_SMD:R_0603_1608Metric" (at 160.528 67.31 90) (hide yes) (show_name no) (do_not_autoplace no) (effects (font (size 1.27 1.27))))
  (property "Datasheet" "" (at 158.75 67.31 0) (hide yes) (show_name no) (do_not_autoplace no) (effects (font (size 1.27 1.27))))
  (property "Description" "Resistor" (at 158.75 67.31 0) (hide yes) (show_name no) (do_not_autoplace no) (effects (font (size 1.27 1.27))))
  (pin "1")
  (pin "2"))
 (symbol
  (lib_id "Device:R")
  (at 147.32 67.31 0)
  (mirror y)
  (unit 1)
  (body_style 1)
  (exclude_from_sim no)
  (in_bom yes)
  (on_board yes)
  (in_pos_files yes)
  (dnp no)
  (fields_autoplaced yes)
  (property "Reference" "R502" (at 149.86 66.0399 0) (show_name no) (do_not_autoplace no) (effects (font (size 1.27 1.27)) (justify right)))
  (property "Value" "10kR" (at 149.86 68.5799 0) (show_name no) (do_not_autoplace no) (effects (font (size 1.27 1.27)) (justify right)))
  (property "Footprint" "Resistor_SMD:R_0603_1608Metric" (at 149.098 67.31 90) (hide yes) (show_name no) (do_not_autoplace no) (effects (font (size 1.27 1.27))))
  (property "Datasheet" "" (at 147.32 67.31 0) (hide yes) (show_name no) (do_not_autoplace no) (effects (font (size 1.27 1.27))))
  (property "Description" "Resistor" (at 147.32 67.31 0) (hide yes) (show_name no) (do_not_autoplace no) (effects (font (size 1.27 1.27))))
  (pin "1")
  (pin "2"))
 (symbol
  (lib_id "power:GND")
  (at 104.14 78.74 90)
  (mirror x)
  (unit 1)
  (body_style 1)
  (exclude_from_sim no)
  (in_bom yes)
  (on_board yes)
  (in_pos_files yes)
  (dnp no)
  (fields_autoplaced yes)
  (property "Reference" "#PWR0504" (at 110.49 78.74 0) (hide yes) (show_name no) (do_not_autoplace no) (effects (font (size 1.27 1.27))))
  (property "Value" "GND" (at 109.22 78.74 0) (hide yes) (show_name no) (do_not_autoplace no) (effects (font (size 1.27 1.27))))
  (property "Footprint" "" (at 104.14 78.74 0) (hide yes) (show_name no) (do_not_autoplace no) (effects (font (size 1.27 1.27))))
  (property "Datasheet" "" (at 104.14 78.74 0) (hide yes) (show_name no) (do_not_autoplace no) (effects (font (size 1.27 1.27))))
  (property "Description" "Power symbol creates a global label with name \"GND\" , ground" (at 104.14 78.74 0) (hide yes) (show_name no) (do_not_autoplace no) (effects (font (size 1.27 1.27))))
  (pin "1"))
 (symbol
  (lib_id "power:GND")
  (at 124.46 121.92 0)
  (mirror y)
  (unit 1)
  (body_style 1)
  (exclude_from_sim no)
  (in_bom yes)
  (on_board yes)
  (in_pos_files yes)
  (dnp no)
  (fields_autoplaced yes)
  (property "Reference" "#PWR0506" (at 124.46 128.27 0) (hide yes) (show_name no) (do_not_autoplace no) (effects (font (size 1.27 1.27))))
  (property "Value" "GND" (at 124.46 127 0) (hide yes) (show_name no) (do_not_autoplace no) (effects (font (size 1.27 1.27))))
  (property "Footprint" "" (at 124.46 121.92 0) (hide yes) (show_name no) (do_not_autoplace no) (effects (font (size 1.27 1.27))))
  (property "Datasheet" "" (at 124.46 121.92 0) (hide yes) (show_name no) (do_not_autoplace no) (effects (font (size 1.27 1.27))))
  (property "Description" "Power symbol creates a global label with name \"GND\" , ground" (at 124.46 121.92 0) (hide yes) (show_name no) (do_not_autoplace no) (effects (font (size 1.27 1.27))))
  (pin "1"))
 (symbol
  (lib_id "Pierrelib:MicroSD_TF-01A")
  (at 72.39 91.44 0)
  (mirror y)
  (unit 1)
  (body_style 1)
  (exclude_from_sim no)
  (in_bom yes)
  (on_board yes)
  (in_pos_files yes)
  (dnp no)
  (fields_autoplaced yes)
  (property "Reference" "J501" (at 71.755 69.85 0) (show_name no) (do_not_autoplace no) (effects (font (size 1.27 1.27))))
  (property "Value" "TF-01A" (at 71.755 72.39 0) (show_name no) (do_not_autoplace no) (effects (font (size 1.27 1.27))))
  (property "Footprint" "Pierrelib:microSD_TF-01A" (at 20.32 73.66 0) (hide yes) (show_name no) (do_not_autoplace no) (effects (font (size 1.27 1.27))))
  (property "Datasheet" "" (at 69.85 88.9 0) (hide yes) (show_name no) (do_not_autoplace no) (effects (font (size 1.27 1.27))))
  (property "Description" "Card Slot MicroSD card (TF card) Self-bouncing SMD SD Card / Memory Card Connector ROHS" (at 42.672 116.586 0) (hide yes) (show_name no) (do_not_autoplace no) (effects (font (size 1.27 1.27))))
  (property "MPN" "TF-01A" (at 72.39 91.44 0) (hide yes) (show_name no) (do_not_autoplace no) (effects (font (size 1.27 1.27))))
  (property "Manufacturer" " Korean Hroparts Elec" (at 72.39 91.44 0) (hide yes) (show_name no) (do_not_autoplace no) (effects (font (size 1.27 1.27))))
  (property "JLCPCB Part" " C91145" (at 72.39 91.44 0) (show_name no) (do_not_autoplace no) (effects (font (size 1.27 1.27))))
  (pin "1")
  (pin "8")
  (pin "9")
  (pin "7")
  (pin "3")
  (pin "4")
  (pin "10")
  (pin "2")
  (pin "5")
  (pin "6"))
 (symbol
  (lib_id "Device:R")
  (at 187.96 67.31 0)
  (mirror y)
  (unit 1)
  (body_style 1)
  (exclude_from_sim no)
  (in_bom yes)
  (on_board yes)
  (in_pos_files yes)
  (dnp no)
  (fields_autoplaced yes)
  (property "Reference" "R504" (at 190.5 66.0399 0) (show_name no) (do_not_autoplace no) (effects (font (size 1.27 1.27)) (justify right)))
  (property "Value" "10kR" (at 190.5 68.5799 0) (show_name no) (do_not_autoplace no) (effects (font (size 1.27 1.27)) (justify right)))
  (property "Footprint" "Resistor_SMD:R_0603_1608Metric" (at 189.738 67.31 90) (hide yes) (show_name no) (do_not_autoplace no) (effects (font (size 1.27 1.27))))
  (property "Datasheet" "" (at 187.96 67.31 0) (hide yes) (show_name no) (do_not_autoplace no) (effects (font (size 1.27 1.27))))
  (property "Description" "Resistor" (at 187.96 67.31 0) (hide yes) (show_name no) (do_not_autoplace no) (effects (font (size 1.27 1.27))))
  (pin "1")
  (pin "2"))
 (symbol
  (lib_id "Pierrelib:TVS_ESD5Z3.3T5G")
  (at 99.06 71.12 0)
  (unit 1)
  (body_style 1)
  (exclude_from_sim no)
  (in_bom yes)
  (on_board yes)
  (in_pos_files yes)
  (dnp no)
  (property "Reference" "D501" (at 100.33 66.294 0) (show_name no) (do_not_autoplace no) (effects (font (size 1.27 1.27)) (justify left)))
  (property "Value" "TVS_ESD5Z3.3T5G" (at 100.33 68.326 0) (show_name no) (do_not_autoplace no) (effects (font (size 1.27 1.27)) (justify left)))
  (property "Footprint" "Diode_SMD:D_SOD-523" (at 99.06 75.565 0) (hide yes) (show_name no) (do_not_autoplace no) (effects (font (size 1.27 1.27))))
  (property "Datasheet" "" (at 99.06 71.12 0) (hide yes) (show_name no) (do_not_autoplace no) (effects (font (size 1.27 1.27))))
  (property "Description" "3.3V ESD Protection Diode, SOD-523" (at 99.06 71.12 0) (hide yes) (show_name no) (do_not_autoplace no) (effects (font (size 1.27 1.27))))
  (property "MPN" "ESD5Z3.3T5G" (at 99.06 71.12 0) (hide yes) (show_name no) (do_not_autoplace no) (effects (font (size 1.27 1.27))))
  (property "Manufacturer" "onsemi" (at 99.06 71.12 0) (hide yes) (show_name no) (do_not_autoplace no) (effects (font (size 1.27 1.27))))
  (property "JLCPCB Part" "C22440024" (at 99.06 71.12 0) (hide yes) (show_name no) (do_not_autoplace no) (effects (font (size 1.27 1.27))))
  (pin "1")
  (pin "2"))
 (symbol
  (lib_id "power:GND")
  (at 95.25 114.3 0)
  (mirror y)
  (unit 1)
  (body_style 1)
  (exclude_from_sim no)
  (in_bom yes)
  (on_board yes)
  (in_pos_files yes)
  (dnp no)
  (fields_autoplaced yes)
  (property "Reference" "#PWR0505" (at 95.25 120.65 0) (hide yes) (show_name no) (do_not_autoplace no) (effects (font (size 1.27 1.27))))
  (property "Value" "GND" (at 95.25 119.38 0) (hide yes) (show_name no) (do_not_autoplace no) (effects (font (size 1.27 1.27))))
  (property "Footprint" "" (at 95.25 114.3 0) (hide yes) (show_name no) (do_not_autoplace no) (effects (font (size 1.27 1.27))))
  (property "Datasheet" "" (at 95.25 114.3 0) (hide yes) (show_name no) (do_not_autoplace no) (effects (font (size 1.27 1.27))))
  (property "Description" "Power symbol creates a global label with name \"GND\" , ground" (at 95.25 114.3 0) (hide yes) (show_name no) (do_not_autoplace no) (effects (font (size 1.27 1.27))))
  (pin "1"))
 (symbol
  (lib_id "Device:C")
  (at 99.06 78.74 270)
  (mirror x)
  (unit 1)
  (body_style 1)
  (exclude_from_sim no)
  (in_bom yes)
  (on_board yes)
  (in_pos_files yes)
  (dnp no)
  (property "Reference" "C501" (at 103.378 74.168 90) (show_name no) (do_not_autoplace no) (effects (font (size 1.27 1.27))))
  (property "Value" "10µF" (at 103.378 76.708 90) (show_name no) (do_not_autoplace no) (effects (font (size 1.27 1.27))))
  (property "Footprint" "Capacitor_SMD:C_0603_1608Metric" (at 95.25 77.7748 0) (hide yes) (show_name no) (do_not_autoplace no) (effects (font (size 1.27 1.27))))
  (property "Datasheet" "" (at 99.06 78.74 0) (hide yes) (show_name no) (do_not_autoplace no) (effects (font (size 1.27 1.27))))
  (property "Description" "Unpolarized capacitor" (at 99.06 78.74 0) (hide yes) (show_name no) (do_not_autoplace no) (effects (font (size 1.27 1.27))))
  (pin "1")
  (pin "2"))
 (symbol
  (lib_id "Device:R")
  (at 125.73 67.31 0)
  (mirror y)
  (unit 1)
  (body_style 1)
  (exclude_from_sim no)
  (in_bom yes)
  (on_board yes)
  (in_pos_files yes)
  (dnp no)
  (fields_autoplaced yes)
  (property "Reference" "R501" (at 128.27 66.0399 0) (show_name no) (do_not_autoplace no) (effects (font (size 1.27 1.27)) (justify right)))
  (property "Value" "100kR" (at 128.27 68.5799 0) (show_name no) (do_not_autoplace no) (effects (font (size 1.27 1.27)) (justify right)))
  (property "Footprint" "Resistor_SMD:R_0603_1608Metric" (at 127.508 67.31 90) (hide yes) (show_name no) (do_not_autoplace no) (effects (font (size 1.27 1.27))))
  (property "Datasheet" "" (at 125.73 67.31 0) (hide yes) (show_name no) (do_not_autoplace no) (effects (font (size 1.27 1.27))))
  (property "Description" "Resistor" (at 125.73 67.31 0) (hide yes) (show_name no) (do_not_autoplace no) (effects (font (size 1.27 1.27))))
  (pin "1")
  (pin "2"))
 (symbol
  (lib_id "power:+3.3V")
  (at 95.25 58.42 0)
  (mirror y)
  (unit 1)
  (body_style 1)
  (exclude_from_sim no)
  (in_bom yes)
  (on_board yes)
  (in_pos_files yes)
  (dnp no)
  (fields_autoplaced yes)
  (property "Reference" "#PWR0501" (at 95.25 62.23 0) (hide yes) (show_name no) (do_not_autoplace no) (effects (font (size 1.27 1.27))))
  (property "Value" "+3.3V" (at 95.25 53.34 0) (show_name no) (do_not_autoplace no) (effects (font (size 1.27 1.27))))
  (property "Footprint" "" (at 95.25 58.42 0) (hide yes) (show_name no) (do_not_autoplace no) (effects (font (size 1.27 1.27))))
  (property "Datasheet" "" (at 95.25 58.42 0) (hide yes) (show_name no) (do_not_autoplace no) (effects (font (size 1.27 1.27))))
  (property "Description" "Power symbol creates a global label with name \"+3.3V\"" (at 95.25 58.42 0) (hide yes) (show_name no) (do_not_autoplace no) (effects (font (size 1.27 1.27))))
  (pin "1"))
 (symbol
  (lib_id "power:GND")
  (at 104.14 71.12 90)
  (mirror x)
  (unit 1)
  (body_style 1)
  (exclude_from_sim no)
  (in_bom yes)
  (on_board yes)
  (in_pos_files yes)
  (dnp no)
  (fields_autoplaced yes)
  (property "Reference" "#PWR0503" (at 110.49 71.12 0) (hide yes) (show_name no) (do_not_autoplace no) (effects (font (size 1.27 1.27))))
  (property "Value" "GND" (at 109.22 71.12 0) (hide yes) (show_name no) (do_not_autoplace no) (effects (font (size 1.27 1.27))))
  (property "Footprint" "" (at 104.14 71.12 0) (hide yes) (show_name no) (do_not_autoplace no) (effects (font (size 1.27 1.27))))
  (property "Datasheet" "" (at 104.14 71.12 0) (hide yes) (show_name no) (do_not_autoplace no) (effects (font (size 1.27 1.27))))
  (property "Description" "Power symbol creates a global label with name \"GND\" , ground" (at 104.14 71.12 0) (hide yes) (show_name no) (do_not_autoplace no) (effects (font (size 1.27 1.27))))
  (pin "1")))
